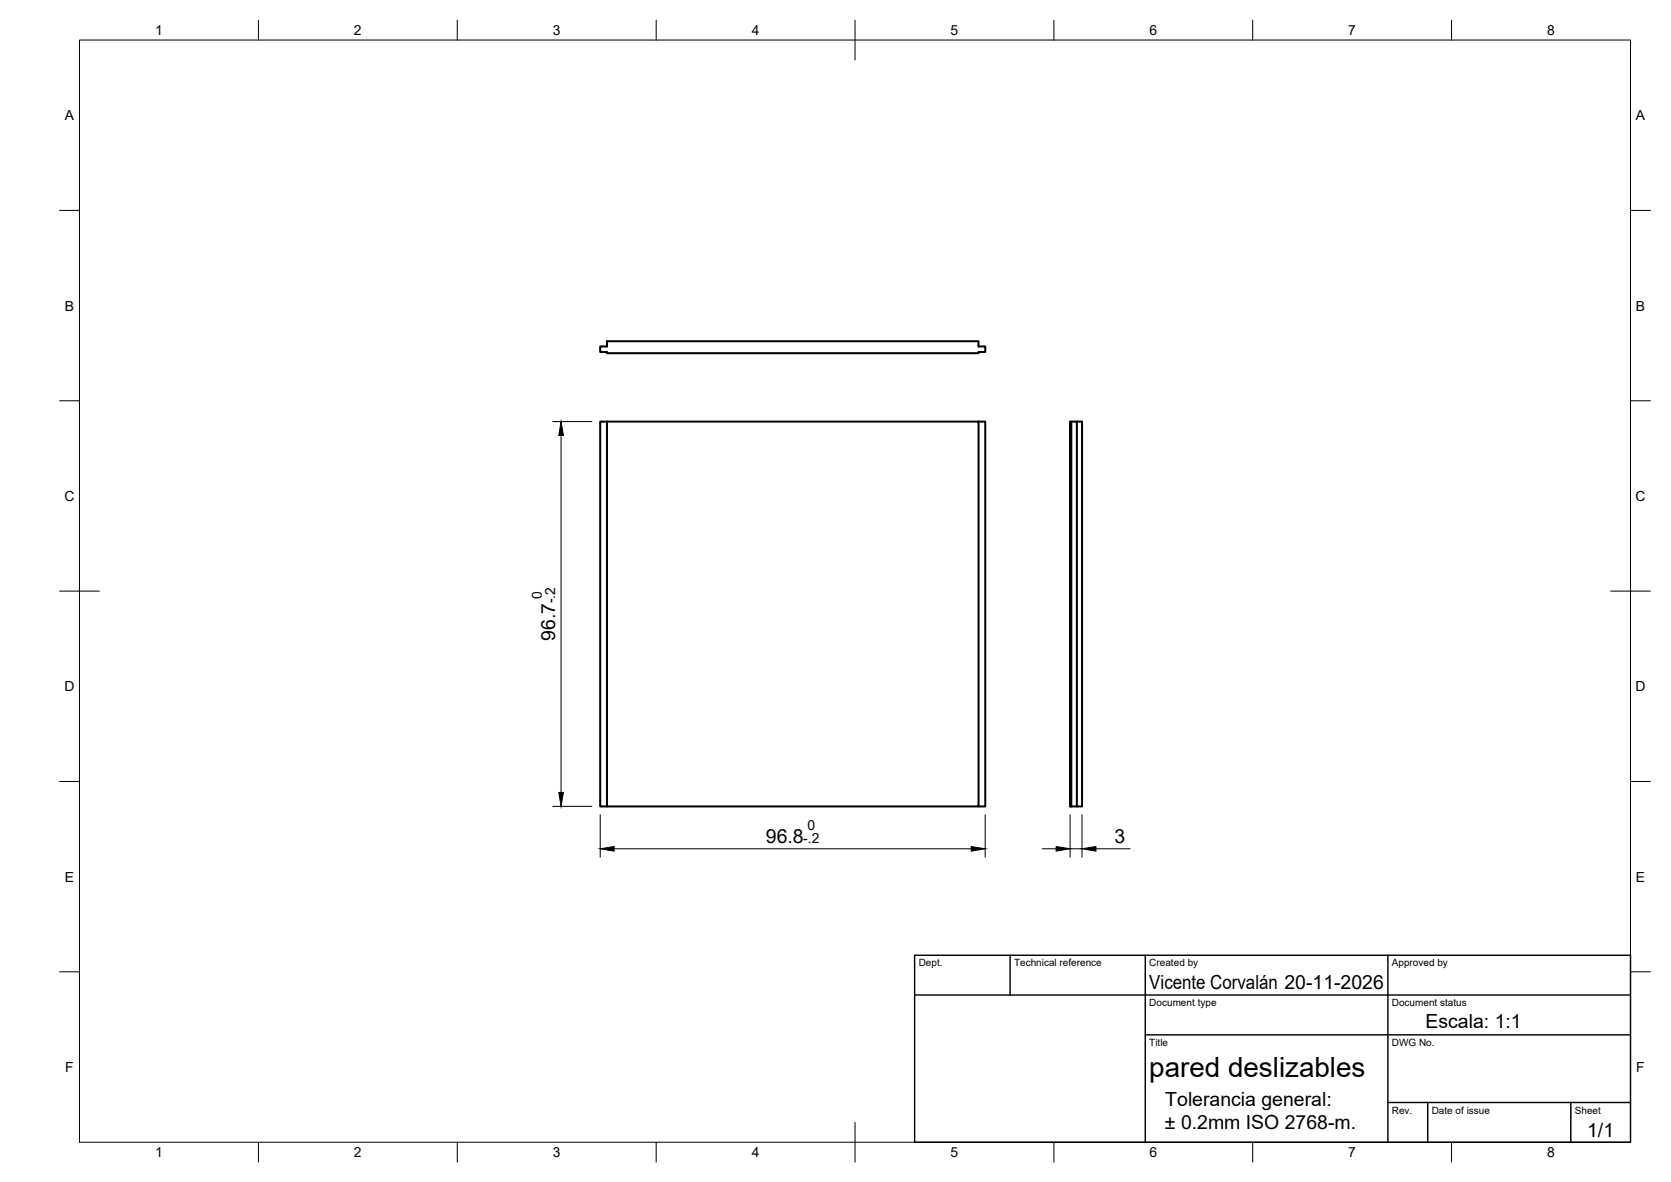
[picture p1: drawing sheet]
<svg xmlns="http://www.w3.org/2000/svg" width="420mm" height="297mm" viewBox="0 0 420 297" stroke-linecap="round" stroke-linejoin="round" font-family="sans-serif">
<!-- layer: Visible -->
<path d="M150.9 87.1h1.7v-1.3h93.4v1.3h1.7v1.4h-1.7v.3h-93.4v-.3h-1.7zM152.6 105.9h-1.7v96.8h1.7M152.6 105.9h93.4v96.8h-93.4zM246 105.9h1.7v96.8h-1.7M269 105.9h1.8v96.8h-1.8zM269.4 105.9v96.8M270.8 105.9h1.3v96.8h-1.3" fill="none" stroke="#000" stroke-width=".51"/>
<!-- layer: BORDER -->
<g fill="none" stroke="#000" stroke-width=".25">
<path d="M20 10.1h390v276.9h-390zM65 5.1v5M115 5.1v5M165 5.1v5M215 5.1v10M265 5.1v5M315 5.1v5M365 5.1v5M15 52.9h5M410 52.9h5M15 100.7h5M410 100.7h5"/>
<path d="M15 148.6h10M405 148.6h10M15 196.4h5M410 196.4h5M15 244.2h5M410 244.2h5M65 287v5M115 287v5M165 287v5M215 282.1v9.9M265 287v5M315 287v5"/>
<path d="M365 287v5"/>
</g>
<!-- layer: TITLEBLOCK -->
<path d="M230 240.1h180v46.9h-180zM230 250h180M254 240.1v9.9M288 240.1v46.9M349 240.1v46.9M288 260.1h122M349 277.1h61M359 277.1v9.9M395 277.1v9.9" fill="none" stroke="#000" stroke-width=".36"/>
<!-- layer: FD_Dimensions -->
<path d="M139 105.9h9.8M141.1 109.4v89.7M139 202.6h9.8M150.9 204.8v10.6M154.4 213.3h89.8M247.7 204.8v10.6M262.1 213.3h3.5M269.1 213.3h3M269.1 204.8v10.6M272.1 204.8v10.6M275.6 213.3h8.6" fill="none" stroke="#000" stroke-width=".25"/>
<path d="M141.1 105.9l.6 3.5h-1.2zM140.5 199.1h1.2l-.6 3.5zM150.9 213.3l3.5-.6v1.2zM244.2 212.7l3.5 .6-3.5 .6zM265.6 212.7l3.5 .6-3.5 .6zM272.1 213.3l3.5-.6v1.2z" fill="#000" stroke="#000" stroke-width=".25"/>
<text font-size="7" x="289" y="270.6">pared deslizables</text>
<g font-size="4.9">
<text x="139.6" y="161" transform="rotate(-90 139.6 161)">96.7</text>
<text x="192.6" y="211.8">96.8</text>
<text x="280.3" y="211.8">3</text>
<text x="289" y="248.5">Vicente Corvalán 20-11-2026</text>
<text x="358.4" y="258.3">Escala: 1:1</text>
<text x="293" y="277.8">Tolerancia general:</text>
<text x="292.9" y="283.7">± 0.2mm ISO 2768-m.</text>
<text x="399.1" y="285.7">1/1</text>
</g>
<g font-size="3.5">
<text x="39" y="8.8">1</text>
<text x="89" y="8.8">2</text>
<text x="139" y="8.8">3</text>
<text x="189" y="8.8">4</text>
<text x="239" y="8.8">5</text>
<text x="289" y="8.8">6</text>
<text x="339" y="8.8">7</text>
<text x="389" y="8.8">8</text>
<text x="16.3" y="30.2">A</text>
<text x="411.3" y="30.2">A</text>
<text x="16.3" y="78">B</text>
<text x="411.3" y="78">B</text>
<text x="16.2" y="125.9">C</text>
<text x="411.2" y="125.9">C</text>
<text x="136.3" y="150.6" transform="rotate(-90 136.3 150.6)">0</text>
<text x="139.6" y="151.6" transform="rotate(-90 139.6 151.6)">-.2</text>
<text x="16.2" y="173.7">D</text>
<text x="411.2" y="173.7">D</text>
<text x="203" y="208.5">0</text>
<text x="202" y="211.8">-.2</text>
<text x="16.3" y="221.6">E</text>
<text x="411.3" y="221.6">E</text>
<text x="16.4" y="269.4">F</text>
<text x="411.4" y="269.4">F</text>
<text x="39" y="290.8">1</text>
<text x="89" y="290.8">2</text>
<text x="139" y="290.8">3</text>
<text x="189" y="290.8">4</text>
<text x="239" y="290.8">5</text>
<text x="289" y="290.8">6</text>
<text x="339" y="290.8">7</text>
<text x="389" y="290.8">8</text>
</g>
<g font-size="2.5">
<text x="231" y="242.9">Dept.</text>
<text x="255" y="242.9">Technical reference</text>
<text x="289" y="242.9">Created by</text>
<text x="350" y="242.9">Approved by</text>
<text x="289" y="252.8">Document type</text>
<text x="350" y="252.8">Document status</text>
<text x="289" y="262.9">Title</text>
<text x="350" y="262.9">DWG No.</text>
<text x="350" y="279.9">Rev.</text>
<text x="360" y="279.9">Date of issue</text>
<text x="396" y="279.9">Sheet</text>
</g>
</svg>
